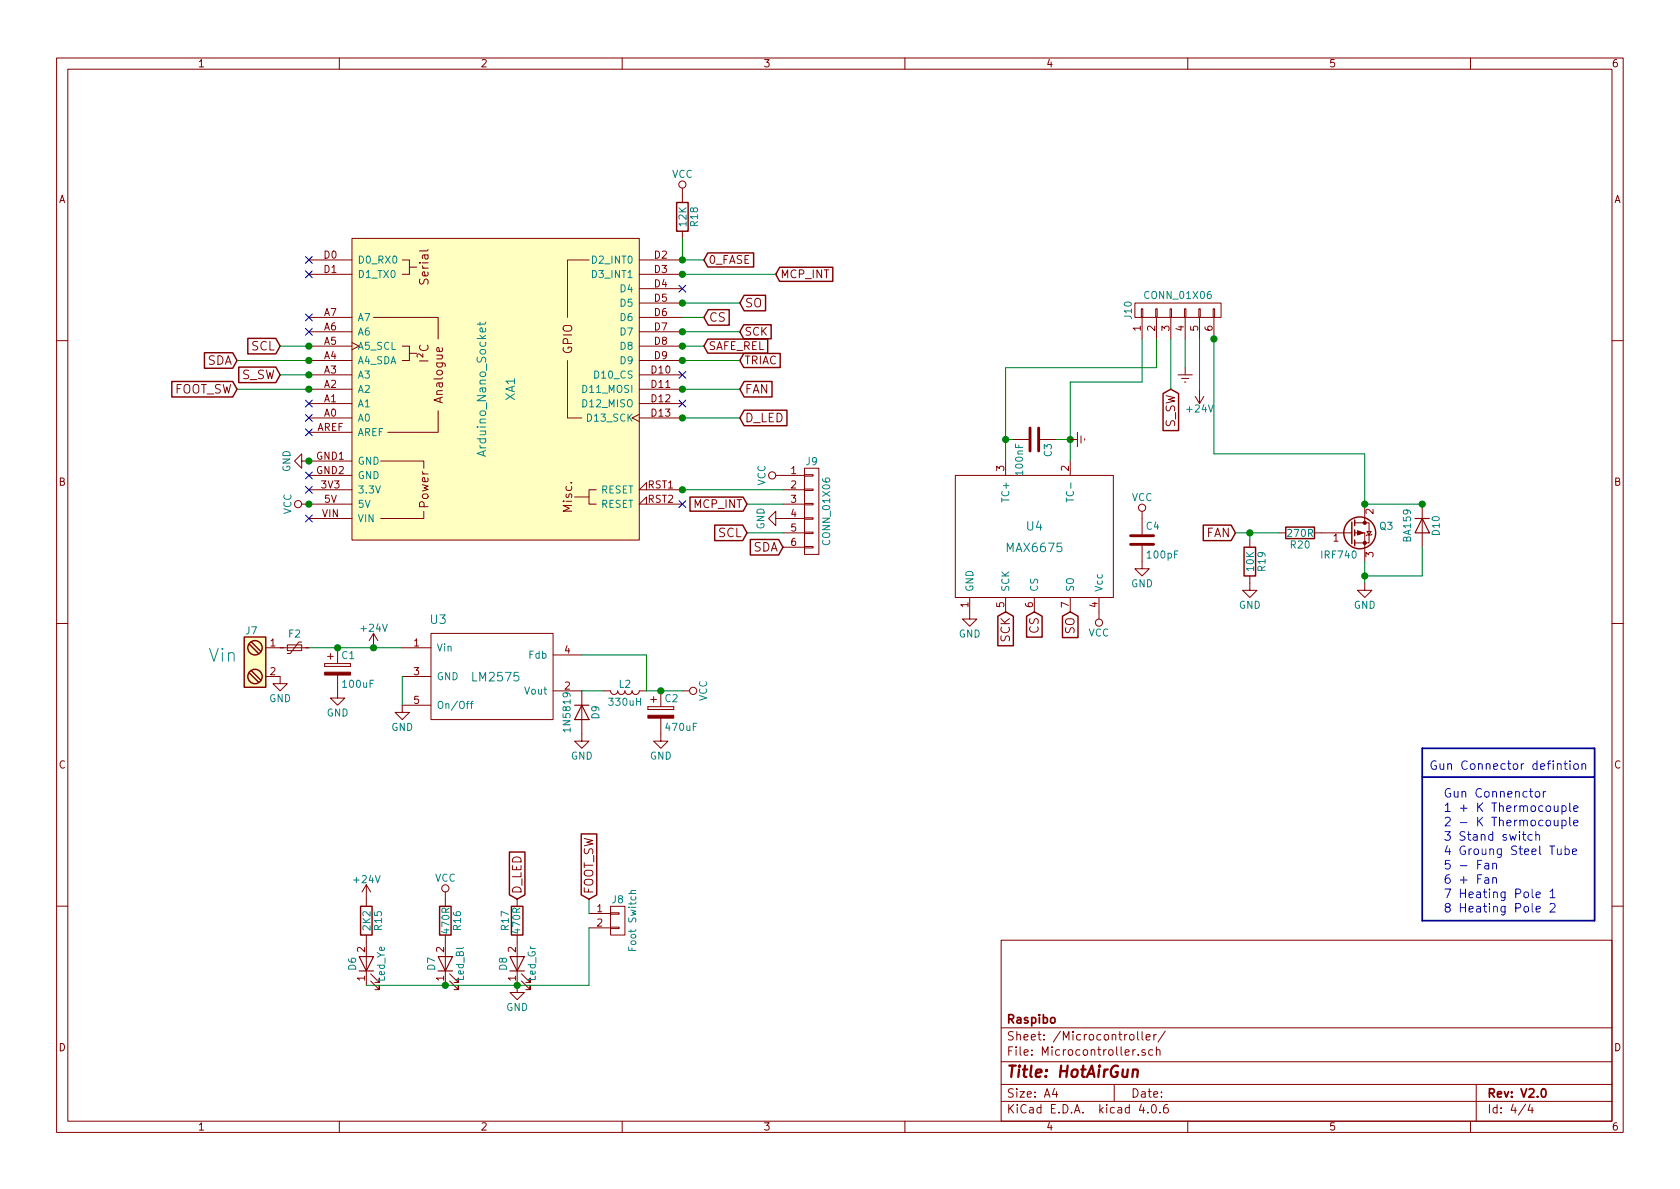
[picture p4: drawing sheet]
EESchema Schematic File Version 2
LIBS:HotAirGun-rescue
LIBS:74xx
LIBS:ac-dc
LIBS:adc-dac
LIBS:Altera
LIBS:analog_devices
LIBS:analog_switches
LIBS:atmel
LIBS:audio
LIBS:Battery_Management
LIBS:bbd
LIBS:Bosch
LIBS:brooktre
LIBS:cmos4000
LIBS:conn
LIBS:Connector
LIBS:contrib
LIBS:cypress
LIBS:dc-dc
LIBS:Decawave
LIBS:device
LIBS:digital-audio
LIBS:Diode
LIBS:Display
LIBS:driver_gate
LIBS:dsp
LIBS:DSP_Microchip_DSPIC33
LIBS:elec-unifil
LIBS:ESD_Protection
LIBS:Espressif
LIBS:FPGA_Actel
LIBS:ftdi
LIBS:gennum
LIBS:Graphic
LIBS:hc11
LIBS:infineon
LIBS:intel
LIBS:interface
LIBS:intersil
LIBS:ir
LIBS:Lattice
LIBS:LED
LIBS:LEM
LIBS:linear
LIBS:Logic_74xgxx
LIBS:Logic_74xx
LIBS:Logic_CMOS_4000
LIBS:Logic_CMOS_IEEE
LIBS:logic_programmable
LIBS:Logic_TTL_IEEE
LIBS:maxim
LIBS:MCU_Microchip_PIC10
LIBS:MCU_Microchip_PIC12
LIBS:MCU_Microchip_PIC16
LIBS:MCU_Microchip_PIC18
LIBS:MCU_Microchip_PIC24
LIBS:MCU_Microchip_PIC32
LIBS:MCU_NXP_Kinetis
LIBS:MCU_NXP_LPC
LIBS:MCU_NXP_S08
LIBS:MCU_Parallax
LIBS:MCU_ST_STM8
LIBS:MCU_ST_STM32
LIBS:MCU_Texas_MSP430
LIBS:Mechanical
LIBS:memory
LIBS:microchip
LIBS:microcontrollers
LIBS:modules
LIBS:Motor
LIBS:motor_drivers
LIBS:motorola
LIBS:Msystem
LIBS:nordicsemi
LIBS:nxp
LIBS:onsemi
LIBS:opto
LIBS:Oscillators
LIBS:philips
LIBS:power
LIBS:Power_Management
LIBS:powerint
LIBS:pspice
LIBS:references
LIBS:regul
LIBS:Relay
LIBS:relays
LIBS:RF_Bluetooth
LIBS:rfcom
LIBS:RFSolutions
LIBS:Sensor_Current
LIBS:Sensor_Humidity
LIBS:sensors
LIBS:silabs
LIBS:siliconi
LIBS:supertex
LIBS:Switch
LIBS:switches
LIBS:texas
LIBS:Transformer
LIBS:Transistor
LIBS:transistors
LIBS:triac_thyristor
LIBS:Valve
LIBS:valves
LIBS:video
LIBS:wiznet
LIBS:Worldsemi
LIBS:Xicor
LIBS:xilinx
LIBS:zetex
LIBS:Zilog
LIBS:arduino
LIBS:HotAirGun-cache
EELAYER 25 0
EELAYER END
$Descr A4 11693 8268
encoding utf-8
Sheet 4 4
Title "HotAirGun"
Date ""
Rev "V2.0"
Comp "Raspibo"
Comment1 ""
Comment2 ""
Comment3 ""
Comment4 ""
$EndDescr
Text Notes 10049 5543 0    60   ~ 0
Gun Connenctor
Text Notes 10049 5643 0    60   ~ 0
1 + K Thermocouple
Text Notes 10049 5743 0    60   ~ 0
2 - K Thermocouple
Text Notes 10049 5843 0    60   ~ 0
3 Stand switch
Text Notes 10049 5943 0    60   ~ 0
4 Groung Steel Tube
Text Notes 10049 6043 0    60   ~ 0
5 - Fan
Text Notes 10049 6143 0    60   ~ 0
6 + Fan
Text Notes 10049 6243 0    60   ~ 0
7 Heating Pole 1
Text Notes 10049 6343 0    60   ~ 0
8 Heating Pole 2
$Comp
L GND #GND_08
U 1 1
P 8700 4050
F 0 "#GND_08" H 8700 3800 50  0001 C CNN
F 1 "GND" H 8700 3900 50  0000 C CNN
F 2 "" H 8700 4050 50  0000 C CNN
F 3 "" H 8700 4050 50  0000 C CNN
	1    8700 4050
	1    0    0    -1  
$EndComp
$Comp
L GND #GND_09
U 1 1
P 9500 4050
F 0 "#GND_09" H 9500 3800 50  0001 C CNN
F 1 "GND" H 9500 3900 50  0000 C CNN
F 2 "" H 9500 4050 50  0000 C CNN
F 3 "" H 9500 4050 50  0000 C CNN
	1    9500 4050
	1    0    0    -1  
$EndComp
$Comp
L Q_PMOS_GDS Q3
U 1 1
P 9400 3700
F 0 "Q3" H 9700 3750 50  0000 R CNN
F 1 "IRF740" H 9450 3550 50  0000 R CNN
F 2 "TO_SOT_Packages_THT:TO-220_Vertical" H 9600 3800 50  0001 C CNN
F 3 "" H 9400 3700 50  0000 C CNN
	1    9400 3700
	1    0    0    -1  
$EndComp
$Comp
L R R20
U 1 1
P 9050 3700
F 0 "R20" V 9130 3700 50  0000 C CNN
F 1 "270R" V 9050 3700 50  0000 C CNN
F 2 "Resistors_SMD:R_0603_HandSoldering" V 8980 3700 50  0001 C CNN
F 3 "" H 9050 3700 50  0000 C CNN
	1    9050 3700
	0    1    1    0   
$EndComp
$Comp
L R R19
U 1 1
P 8700 3900
F 0 "R19" V 8780 3900 50  0000 C CNN
F 1 "10K" V 8700 3900 50  0000 C CNN
F 2 "Resistors_SMD:R_0603_HandSoldering" V 8630 3900 50  0001 C CNN
F 3 "" H 8700 3900 50  0000 C CNN
	1    8700 3900
	1    0    0    -1  
$EndComp
$Comp
L D D10
U 1 1
P 9900 3650
F 0 "D10" H 9900 3750 50  0000 C CNN
F 1 "BA159" H 9900 3550 50  0000 C CNN
F 2 "Discret:D4" H 9900 3650 50  0001 C CNN
F 3 "" H 9900 3650 50  0000 C CNN
	1    9900 3650
	0    1    1    0   
$EndComp
Text GLabel 8600 3700 0    60   Input ~ 0
FAN
$Comp
L +24V #PWR010
U 1 1
P 8350 2700
F 0 "#PWR010" H 8350 2550 50  0001 C CNN
F 1 "+24V" H 8350 2840 50  0000 C CNN
F 2 "" H 8350 2700 50  0000 C CNN
F 3 "" H 8350 2700 50  0000 C CNN
	1    8350 2700
	-1   0    0    1   
$EndComp
Text GLabel 5150 2100 2    60   Input ~ 0
SO
Text GLabel 4900 2200 2    60   Input ~ 0
CS
Text GLabel 5150 2300 2    55   Input ~ 0
SCK
Text GLabel 5150 2500 2    55   Input ~ 0
TRIAC
Text GLabel 4900 2400 2    55   Input ~ 0
SAFE_REL
$Comp
L VCC #PWR011
U 1 1
P 4750 1350
F 0 "#PWR011" H 4750 1200 50  0001 C CNN
F 1 "VCC" H 4750 1500 50  0000 C CNN
F 2 "" H 4750 1350 50  0001 C CNN
F 3 "" H 4750 1350 50  0001 C CNN
	1    4750 1350
	1    0    0    -1  
$EndComp
$Comp
L R R18
U 1 1
P 4750 1500
F 0 "R18" V 4830 1500 50  0000 C CNN
F 1 "12K" V 4750 1500 50  0000 C CNN
F 2 "Resistors_SMD:R_0603_HandSoldering" V 4680 1500 50  0001 C CNN
F 3 "" H 4750 1500 50  0001 C CNN
	1    4750 1500
	1    0    0    -1  
$EndComp
$Comp
L GND #PWR012
U 1 1
P 2150 3200
F 0 "#PWR012" H 2150 2950 50  0001 C CNN
F 1 "GND" H 2150 3050 50  0000 C CNN
F 2 "" H 2150 3200 50  0001 C CNN
F 3 "" H 2150 3200 50  0001 C CNN
	1    2150 3200
	0    1    1    0   
$EndComp
$Comp
L VCC #PWR013
U 1 1
P 2150 3500
F 0 "#PWR013" H 2150 3350 50  0001 C CNN
F 1 "VCC" H 2150 3650 50  0000 C CNN
F 2 "" H 2150 3500 50  0001 C CNN
F 3 "" H 2150 3500 50  0001 C CNN
	1    2150 3500
	0    -1   -1   0   
$EndComp
Text GLabel 7000 4250 3    60   Input ~ 0
SCK
Text GLabel 7450 4250 3    60   Input ~ 0
SO
$Comp
L GND #PWR014
U 1 1
P 6750 4250
F 0 "#PWR014" H 6750 4000 50  0001 C CNN
F 1 "GND" H 6750 4100 50  0000 C CNN
F 2 "" H 6750 4250 50  0001 C CNN
F 3 "" H 6750 4250 50  0001 C CNN
	1    6750 4250
	1    0    0    -1  
$EndComp
$Comp
L VCC #PWR015
U 1 1
P 7650 4250
F 0 "#PWR015" H 7650 4100 50  0001 C CNN
F 1 "VCC" H 7650 4400 50  0000 C CNN
F 2 "" H 7650 4250 50  0001 C CNN
F 3 "" H 7650 4250 50  0001 C CNN
	1    7650 4250
	-1   0    0    1   
$EndComp
$Comp
L MAX6675 U4
U 1 1
P 7200 3750
F 0 "U4" H 7200 3850 60  0000 C CNN
F 1 "MAX6675" H 7200 3700 60  0000 C CNN
F 2 "Housings_SOIC:SOIC-8_3.9x4.9mm_Pitch1.27mm" H 7200 3750 60  0001 C CNN
F 3 "" H 7200 3750 60  0001 C CNN
	1    7200 3750
	1    0    0    -1  
$EndComp
$Comp
L C C3
U 1 1
P 7200 3050
F 0 "C3" H 7225 3150 50  0000 L CNN
F 1 "100nF" H 7225 2950 50  0000 L CNN
F 2 "Capacitors_SMD:C_0603_HandSoldering" H 7238 2900 50  0001 C CNN
F 3 "" H 7200 3050 50  0001 C CNN
	1    7200 3050
	0    1    1    0   
$EndComp
$Comp
L C C4
U 1 1
P 7950 3750
F 0 "C4" H 7975 3850 50  0000 L CNN
F 1 "100pF" H 7975 3650 50  0000 L CNN
F 2 "Capacitors_SMD:C_0603_HandSoldering" H 7988 3600 50  0001 C CNN
F 3 "" H 7950 3750 50  0001 C CNN
	1    7950 3750
	1    0    0    -1  
$EndComp
$Comp
L GND #PWR016
U 1 1
P 7950 3900
F 0 "#PWR016" H 7950 3650 50  0001 C CNN
F 1 "GND" H 7950 3750 50  0000 C CNN
F 2 "" H 7950 3900 50  0001 C CNN
F 3 "" H 7950 3900 50  0001 C CNN
	1    7950 3900
	1    0    0    -1  
$EndComp
$Comp
L VCC #PWR017
U 1 1
P 7950 3600
F 0 "#PWR017" H 7950 3450 50  0001 C CNN
F 1 "VCC" H 7950 3750 50  0000 C CNN
F 2 "" H 7950 3600 50  0001 C CNN
F 3 "" H 7950 3600 50  0001 C CNN
	1    7950 3600
	1    0    0    -1  
$EndComp
Text Notes 9950 5350 0    60   ~ 0
Gun Connector defintion \n
$Comp
L CONN_01X06 J9
U 1 1
P 5650 3550
F 0 "J9" H 5650 3900 50  0000 C CNN
F 1 "CONN_01X06" V 5750 3550 50  0000 C CNN
F 2 "Pin_Headers:Pin_Header_Straight_1x06" H 5650 3550 50  0001 C CNN
F 3 "" H 5650 3550 50  0001 C CNN
	1    5650 3550
	1    0    0    -1  
$EndComp
$Comp
L VCC #PWR018
U 1 1
P 5450 3300
F 0 "#PWR018" H 5450 3150 50  0001 C CNN
F 1 "VCC" H 5450 3450 50  0000 C CNN
F 2 "" H 5450 3300 50  0001 C CNN
F 3 "" H 5450 3300 50  0001 C CNN
	1    5450 3300
	0    -1   -1   0   
$EndComp
$Comp
L GND #PWR019
U 1 1
P 5450 3600
F 0 "#PWR019" H 5450 3350 50  0001 C CNN
F 1 "GND" H 5450 3450 50  0000 C CNN
F 2 "" H 5450 3600 50  0001 C CNN
F 3 "" H 5450 3600 50  0001 C CNN
	1    5450 3600
	0    1    1    0   
$EndComp
Text GLabel 5200 3500 0    55   Input ~ 0
MCP_INT
$Comp
L R R17
U 1 1
P 3600 6400
F 0 "R17" V 3680 6400 50  0000 C CNN
F 1 "470R" V 3600 6400 50  0000 C CNN
F 2 "Resistors_SMD:R_0603_HandSoldering" V 3530 6400 50  0001 C CNN
F 3 "" H 3600 6400 50  0001 C CNN
	1    3600 6400
	-1   0    0    1   
$EndComp
$Comp
L LED D8
U 1 1
P 3600 6700
F 0 "D8" H 3600 6800 50  0000 C CNN
F 1 "Led_Gr" H 3600 6600 50  0000 C CNN
F 2 "LEDs:LED-3MM" H 3600 6700 50  0001 C CNN
F 3 "" H 3600 6700 50  0001 C CNN
	1    3600 6700
	0    -1   -1   0   
$EndComp
$Comp
L GND #PWR020
U 1 1
P 3600 6850
F 0 "#PWR020" H 3600 6600 50  0001 C CNN
F 1 "GND" H 3600 6700 50  0000 C CNN
F 2 "" H 3600 6850 50  0001 C CNN
F 3 "" H 3600 6850 50  0001 C CNN
	1    3600 6850
	1    0    0    -1  
$EndComp
$Comp
L +24V #PWR021
U 1 1
P 2550 6250
F 0 "#PWR021" H 2550 6100 50  0001 C CNN
F 1 "+24V" H 2550 6390 50  0000 C CNN
F 2 "" H 2550 6250 50  0001 C CNN
F 3 "" H 2550 6250 50  0001 C CNN
	1    2550 6250
	1    0    0    -1  
$EndComp
$Comp
L LED D6
U 1 1
P 2550 6700
F 0 "D6" H 2550 6800 50  0000 C CNN
F 1 "Led_Ye" H 2550 6600 50  0000 C CNN
F 2 "LEDs:LED-3MM" H 2550 6700 50  0001 C CNN
F 3 "" H 2550 6700 50  0001 C CNN
	1    2550 6700
	0    -1   -1   0   
$EndComp
$Comp
L R R15
U 1 1
P 2550 6400
F 0 "R15" V 2630 6400 50  0000 C CNN
F 1 "2K2" V 2550 6400 50  0000 C CNN
F 2 "Resistors_SMD:R_0603_HandSoldering" V 2480 6400 50  0001 C CNN
F 3 "" H 2550 6400 50  0001 C CNN
	1    2550 6400
	1    0    0    -1  
$EndComp
$Comp
L LED D7
U 1 1
P 3100 6700
F 0 "D7" H 3100 6800 50  0000 C CNN
F 1 "Led_Bl" H 3100 6600 50  0000 C CNN
F 2 "LEDs:LED-3MM" H 3100 6700 50  0001 C CNN
F 3 "" H 3100 6700 50  0001 C CNN
	1    3100 6700
	0    -1   -1   0   
$EndComp
$Comp
L R R16
U 1 1
P 3100 6400
F 0 "R16" V 3180 6400 50  0000 C CNN
F 1 "470R" V 3100 6400 50  0000 C CNN
F 2 "Resistors_SMD:R_0603_HandSoldering" V 3030 6400 50  0001 C CNN
F 3 "" H 3100 6400 50  0001 C CNN
	1    3100 6400
	1    0    0    -1  
$EndComp
$Comp
L VCC #PWR022
U 1 1
P 3100 6250
F 0 "#PWR022" H 3100 6100 50  0001 C CNN
F 1 "VCC" H 3100 6400 50  0000 C CNN
F 2 "" H 3100 6250 50  0001 C CNN
F 3 "" H 3100 6250 50  0001 C CNN
	1    3100 6250
	1    0    0    -1  
$EndComp
Text GLabel 3600 6250 1    60   Input ~ 0
D_LED
$Comp
L CONN_01X06 J10
U 1 1
P 8200 2150
F 0 "J10" H 8200 2500 50  0000 C CNN
F 1 "CONN_01X06" V 8300 2150 50  0000 C CNN
F 2 "Pin_Headers:Pin_Header_Straight_1x06" H 8200 2150 50  0001 C CNN
F 3 "" H 8200 2150 50  0001 C CNN
	1    8200 2150
	0    -1   -1   0   
$EndComp
Text GLabel 8150 2700 3    60   Input ~ 0
S_SW
$Comp
L Earth #PWR023
U 1 1
P 8250 2550
F 0 "#PWR023" H 8250 2300 50  0001 C CNN
F 1 "Earth" H 8250 2400 50  0001 C CNN
F 2 "" H 8250 2550 50  0001 C CNN
F 3 "" H 8250 2550 50  0001 C CNN
	1    8250 2550
	1    0    0    -1  
$EndComp
Text GLabel 4100 6250 1    60   Input ~ 0
FOOT_SW
$Comp
L CONN_01X02 J8
U 1 1
P 4300 6400
F 0 "J8" H 4300 6550 50  0000 C CNN
F 1 "Foot Switch" V 4400 6400 50  0000 C CNN
F 2 "Connect:JACK_ALIM" H 4300 6400 50  0001 C CNN
F 3 "" H 4300 6400 50  0001 C CNN
	1    4300 6400
	1    0    0    -1  
$EndComp
$Comp
L L L2
U 1 1
P 4350 4800
F 0 "L2" V 4300 4800 50  0000 C CNN
F 1 "330uH" V 4425 4800 50  0000 C CNN
F 2 "Msystem:Induttanza" H 4350 4800 50  0001 C CNN
F 3 "" H 4350 4800 50  0000 C CNN
	1    4350 4800
	0    1    1    0   
$EndComp
$Comp
L D D9
U 1 1
P 4050 4950
F 0 "D9" H 4050 5050 50  0000 C CNN
F 1 "1N5819" H 4050 4850 50  0000 C CNN
F 2 "Diodes_THT:D_DO-35_SOD27_P7.62mm_Horizontal" H 4050 4950 50  0001 C CNN
F 3 "" H 4050 4950 50  0000 C CNN
	1    4050 4950
	0    1    1    0   
$EndComp
$Comp
L GND #PWR024
U 1 1
P 4050 5100
F 0 "#PWR024" H 4050 4850 50  0001 C CNN
F 1 "GND" H 4050 4950 50  0000 C CNN
F 2 "" H 4050 5100 50  0000 C CNN
F 3 "" H 4050 5100 50  0000 C CNN
	1    4050 5100
	1    0    0    -1  
$EndComp
$Comp
L CP C2
U 1 1
P 4600 4950
F 0 "C2" H 4625 5050 50  0000 L CNN
F 1 "470uF" H 4625 4850 50  0000 L CNN
F 2 "Capacitors_THT:CP_Radial_D12.5mm_P7.50mm" H 4638 4800 50  0001 C CNN
F 3 "" H 4600 4950 50  0000 C CNN
	1    4600 4950
	1    0    0    -1  
$EndComp
$Comp
L VCC #PWR025
U 1 1
P 4750 4800
F 0 "#PWR025" H 4750 4650 50  0001 C CNN
F 1 "VCC" H 4750 4950 50  0000 C CNN
F 2 "" H 4750 4800 50  0000 C CNN
F 3 "" H 4750 4800 50  0000 C CNN
	1    4750 4800
	0    1    -1   0   
$EndComp
$Comp
L GND #PWR026
U 1 1
P 4600 5100
F 0 "#PWR026" H 4600 4850 50  0001 C CNN
F 1 "GND" H 4600 4950 50  0000 C CNN
F 2 "" H 4600 5100 50  0000 C CNN
F 3 "" H 4600 5100 50  0000 C CNN
	1    4600 5100
	1    0    0    -1  
$EndComp
$Comp
L LM2575 U3
U 1 1
P 3000 5000
F 0 "U3" H 3050 5700 60  0000 C CNN
F 1 "LM2575" H 3450 5300 60  0000 C CNN
F 2 "TO_SOT_Packages_THT:Pentawatt_Neutral_Staggered_Verical_TO220-5-T05D" H 3000 5000 60  0001 C CNN
F 3 "" H 3000 5000 60  0001 C CNN
	1    3000 5000
	1    0    0    -1  
$EndComp
$Comp
L CP C1
U 1 1
P 2350 4650
F 0 "C1" H 2375 4750 50  0000 L CNN
F 1 "100uF" H 2375 4550 50  0000 L CNN
F 2 "Capacitors_THT:CP_Radial_D12.5mm_P7.50mm" H 2388 4500 50  0001 C CNN
F 3 "" H 2350 4650 50  0000 C CNN
	1    2350 4650
	1    0    0    -1  
$EndComp
$Comp
L Screw_Terminal_1x02 J7
U 1 1
P 1750 4600
F 0 "J7" H 1750 4850 50  0000 C TNN
F 1 "Vin" H 1550 4700 90  0000 C TNN
F 2 "Connectors_Phoenix:PhoenixContact_MSTBVA-G_02x5.08mm_Vertical" H 1750 4375 50  0001 C CNN
F 3 "" H 1725 4600 50  0001 C CNN
	1    1750 4600
	1    0    0    -1  
$EndComp
$Comp
L +24V #PWR027
U 1 1
P 2600 4500
F 0 "#PWR027" H 2600 4350 50  0001 C CNN
F 1 "+24V" H 2600 4640 50  0000 C CNN
F 2 "" H 2600 4500 50  0000 C CNN
F 3 "" H 2600 4500 50  0000 C CNN
	1    2600 4500
	1    0    0    -1  
$EndComp
$Comp
L GND #PWR028
U 1 1
P 1950 4700
F 0 "#PWR028" H 1950 4450 50  0001 C CNN
F 1 "GND" H 1950 4550 50  0000 C CNN
F 2 "" H 1950 4700 50  0000 C CNN
F 3 "" H 1950 4700 50  0000 C CNN
	1    1950 4700
	1    0    0    -1  
$EndComp
$Comp
L GND #PWR029
U 1 1
P 2350 4800
F 0 "#PWR029" H 2350 4550 50  0001 C CNN
F 1 "GND" H 2350 4650 50  0000 C CNN
F 2 "" H 2350 4800 50  0000 C CNN
F 3 "" H 2350 4800 50  0000 C CNN
	1    2350 4800
	1    0    0    -1  
$EndComp
$Comp
L GND #PWR030
U 1 1
P 2800 4900
F 0 "#PWR030" H 2800 4650 50  0001 C CNN
F 1 "GND" H 2800 4750 50  0000 C CNN
F 2 "" H 2800 4900 50  0000 C CNN
F 3 "" H 2800 4900 50  0000 C CNN
	1    2800 4900
	1    0    0    -1  
$EndComp
$Comp
L Arduino_Nano_Socket XA1
U 1 1
P 3450 2700
F 0 "XA1" V 3550 2700 60  0000 C CNN
F 1 "Arduino_Nano_Socket" V 3350 2700 60  0000 C CNN
F 2 "Arduino:Arduino_Nano_Socket" H 5250 6450 60  0001 C CNN
F 3 "" H 5250 6450 60  0001 C CNN
	1    3450 2700
	1    0    0    -1  
$EndComp
Text GLabel 5150 2900 2    60   Input ~ 0
D_LED
Text GLabel 1650 2700 0    60   Input ~ 0
FOOT_SW
Text GLabel 1950 2600 0    60   Input ~ 0
S_SW
Text GLabel 5200 3700 0    60   Input ~ 0
SCL
Text GLabel 5450 3800 0    60   Input ~ 0
SDA
Text GLabel 1950 2400 0    60   Input ~ 0
SCL
Text GLabel 1650 2500 0    60   Input ~ 0
SDA
Text GLabel 5400 1900 2    55   Input ~ 0
MCP_INT
Text GLabel 4900 1800 2    55   Input ~ 0
0_FASE
Text GLabel 5150 2700 2    60   Input ~ 0
FAN
NoConn ~ 4750 2800
NoConn ~ 4750 2600
NoConn ~ 4750 3500
NoConn ~ 2150 3600
NoConn ~ 2150 3400
NoConn ~ 2150 3300
NoConn ~ 2150 3000
NoConn ~ 2150 2900
NoConn ~ 2150 2800
NoConn ~ 2150 2300
NoConn ~ 2150 2200
NoConn ~ 2150 1900
NoConn ~ 2150 1800
NoConn ~ 4750 2000
Text GLabel 7200 4250 3    60   Input ~ 0
CS
Wire Wire Line
	9900 4000 9900 3800
Wire Wire Line
	9500 4000 9900 4000
Connection ~ 8700 3700
Wire Wire Line
	9500 3900 9500 4050
Connection ~ 9500 4000
Wire Wire Line
	8600 3700 8900 3700
Wire Wire Line
	8700 3750 8700 3700
Wire Wire Line
	4750 1650 4750 1800
Wire Wire Line
	7350 3050 7450 3050
Connection ~ 7450 3050
Wire Wire Line
	7050 3050 7000 3050
Connection ~ 7000 3050
Wire Bus Line
	9900 6400 11100 6400
Wire Bus Line
	11100 6400 11100 5200
Wire Bus Line
	11100 5400 9900 5400
Wire Bus Line
	9900 5200 9900 6400
Wire Bus Line
	11100 5200 9900 5200
Wire Wire Line
	5200 3500 5450 3500
Wire Wire Line
	5450 3400 4750 3400
Wire Wire Line
	7000 2550 7000 3200
Wire Wire Line
	7450 2650 7450 3200
Wire Wire Line
	9900 3500 9500 3500
Wire Wire Line
	8150 2350 8150 2700
Wire Wire Line
	8250 2550 8250 2350
Wire Wire Line
	8350 2700 8350 2350
Wire Wire Line
	8450 2350 8450 3150
Wire Wire Line
	8450 3150 9500 3150
Wire Wire Line
	9500 3150 9500 3500
Wire Wire Line
	2550 6850 4100 6850
Wire Wire Line
	4100 6850 4100 6450
Wire Wire Line
	4100 6350 4100 6250
Connection ~ 3600 6850
Connection ~ 3100 6850
Wire Wire Line
	4200 4800 4050 4800
Wire Wire Line
	4500 4800 4500 4550
Wire Wire Line
	4500 4550 4050 4550
Wire Wire Line
	4500 4800 4750 4800
Connection ~ 4600 4800
Wire Wire Line
	2150 4500 2800 4500
Connection ~ 2350 4500
Wire Wire Line
	2800 4900 2800 4700
Wire Wire Line
	5150 2900 4750 2900
Wire Wire Line
	1650 2700 2150 2700
Wire Wire Line
	1950 2600 2150 2600
Wire Wire Line
	1950 2400 2150 2400
Wire Wire Line
	1650 2500 2150 2500
Wire Wire Line
	5400 1900 4750 1900
Wire Wire Line
	4750 1800 4900 1800
Wire Wire Line
	5150 2100 4750 2100
Wire Wire Line
	5150 2300 4750 2300
Wire Wire Line
	4750 2400 4900 2400
Wire Wire Line
	5150 2500 4750 2500
Wire Wire Line
	4750 2700 5150 2700
Wire Wire Line
	5200 3700 5450 3700
Connection ~ 4750 1800
Connection ~ 4750 1900
Connection ~ 4750 2100
Connection ~ 4750 2300
Connection ~ 4750 2400
Connection ~ 4750 2500
Connection ~ 4750 2700
Connection ~ 4750 2900
Connection ~ 4750 3400
Connection ~ 2150 3500
Connection ~ 2150 3200
Connection ~ 2150 2700
Connection ~ 2150 2600
Connection ~ 2150 2500
Connection ~ 2150 2400
Connection ~ 9500 3500
Connection ~ 9900 3500
Connection ~ 8450 2350
Connection ~ 2600 4500
Wire Wire Line
	4750 2200 4900 2200
Wire Wire Line
	8050 2350 8050 2550
Wire Wire Line
	8050 2550 7000 2550
Wire Wire Line
	7950 2350 7950 2650
Wire Wire Line
	7950 2650 7450 2650
$Comp
L Polyfuse_Small F2
U 1 1
P 2050 4500
F 0 "F2" V 1950 4500 50  0000 C CNN
F 1 "Polyfuse_Small" V 2125 4500 50  0001 C CNN
F 2 "Fuse_Holders_and_Fuses:Fuseholder5x20_horiz_open_Schurter_0031_8201" H 2100 4300 50  0001 L CNN
F 3 "" H 2050 4500 50  0001 C CNN
	1    2050 4500
	0    1    1    0   
$EndComp
$Comp
L Earth #PWR031
U 1 1
P 7450 3050
F 0 "#PWR031" H 7450 2800 50  0001 C CNN
F 1 "Earth" H 7450 2900 50  0001 C CNN
F 2 "" H 7450 3050 50  0001 C CNN
F 3 "" H 7450 3050 50  0001 C CNN
	1    7450 3050
	0    -1   -1   0   
$EndComp
$EndSCHEMATC
